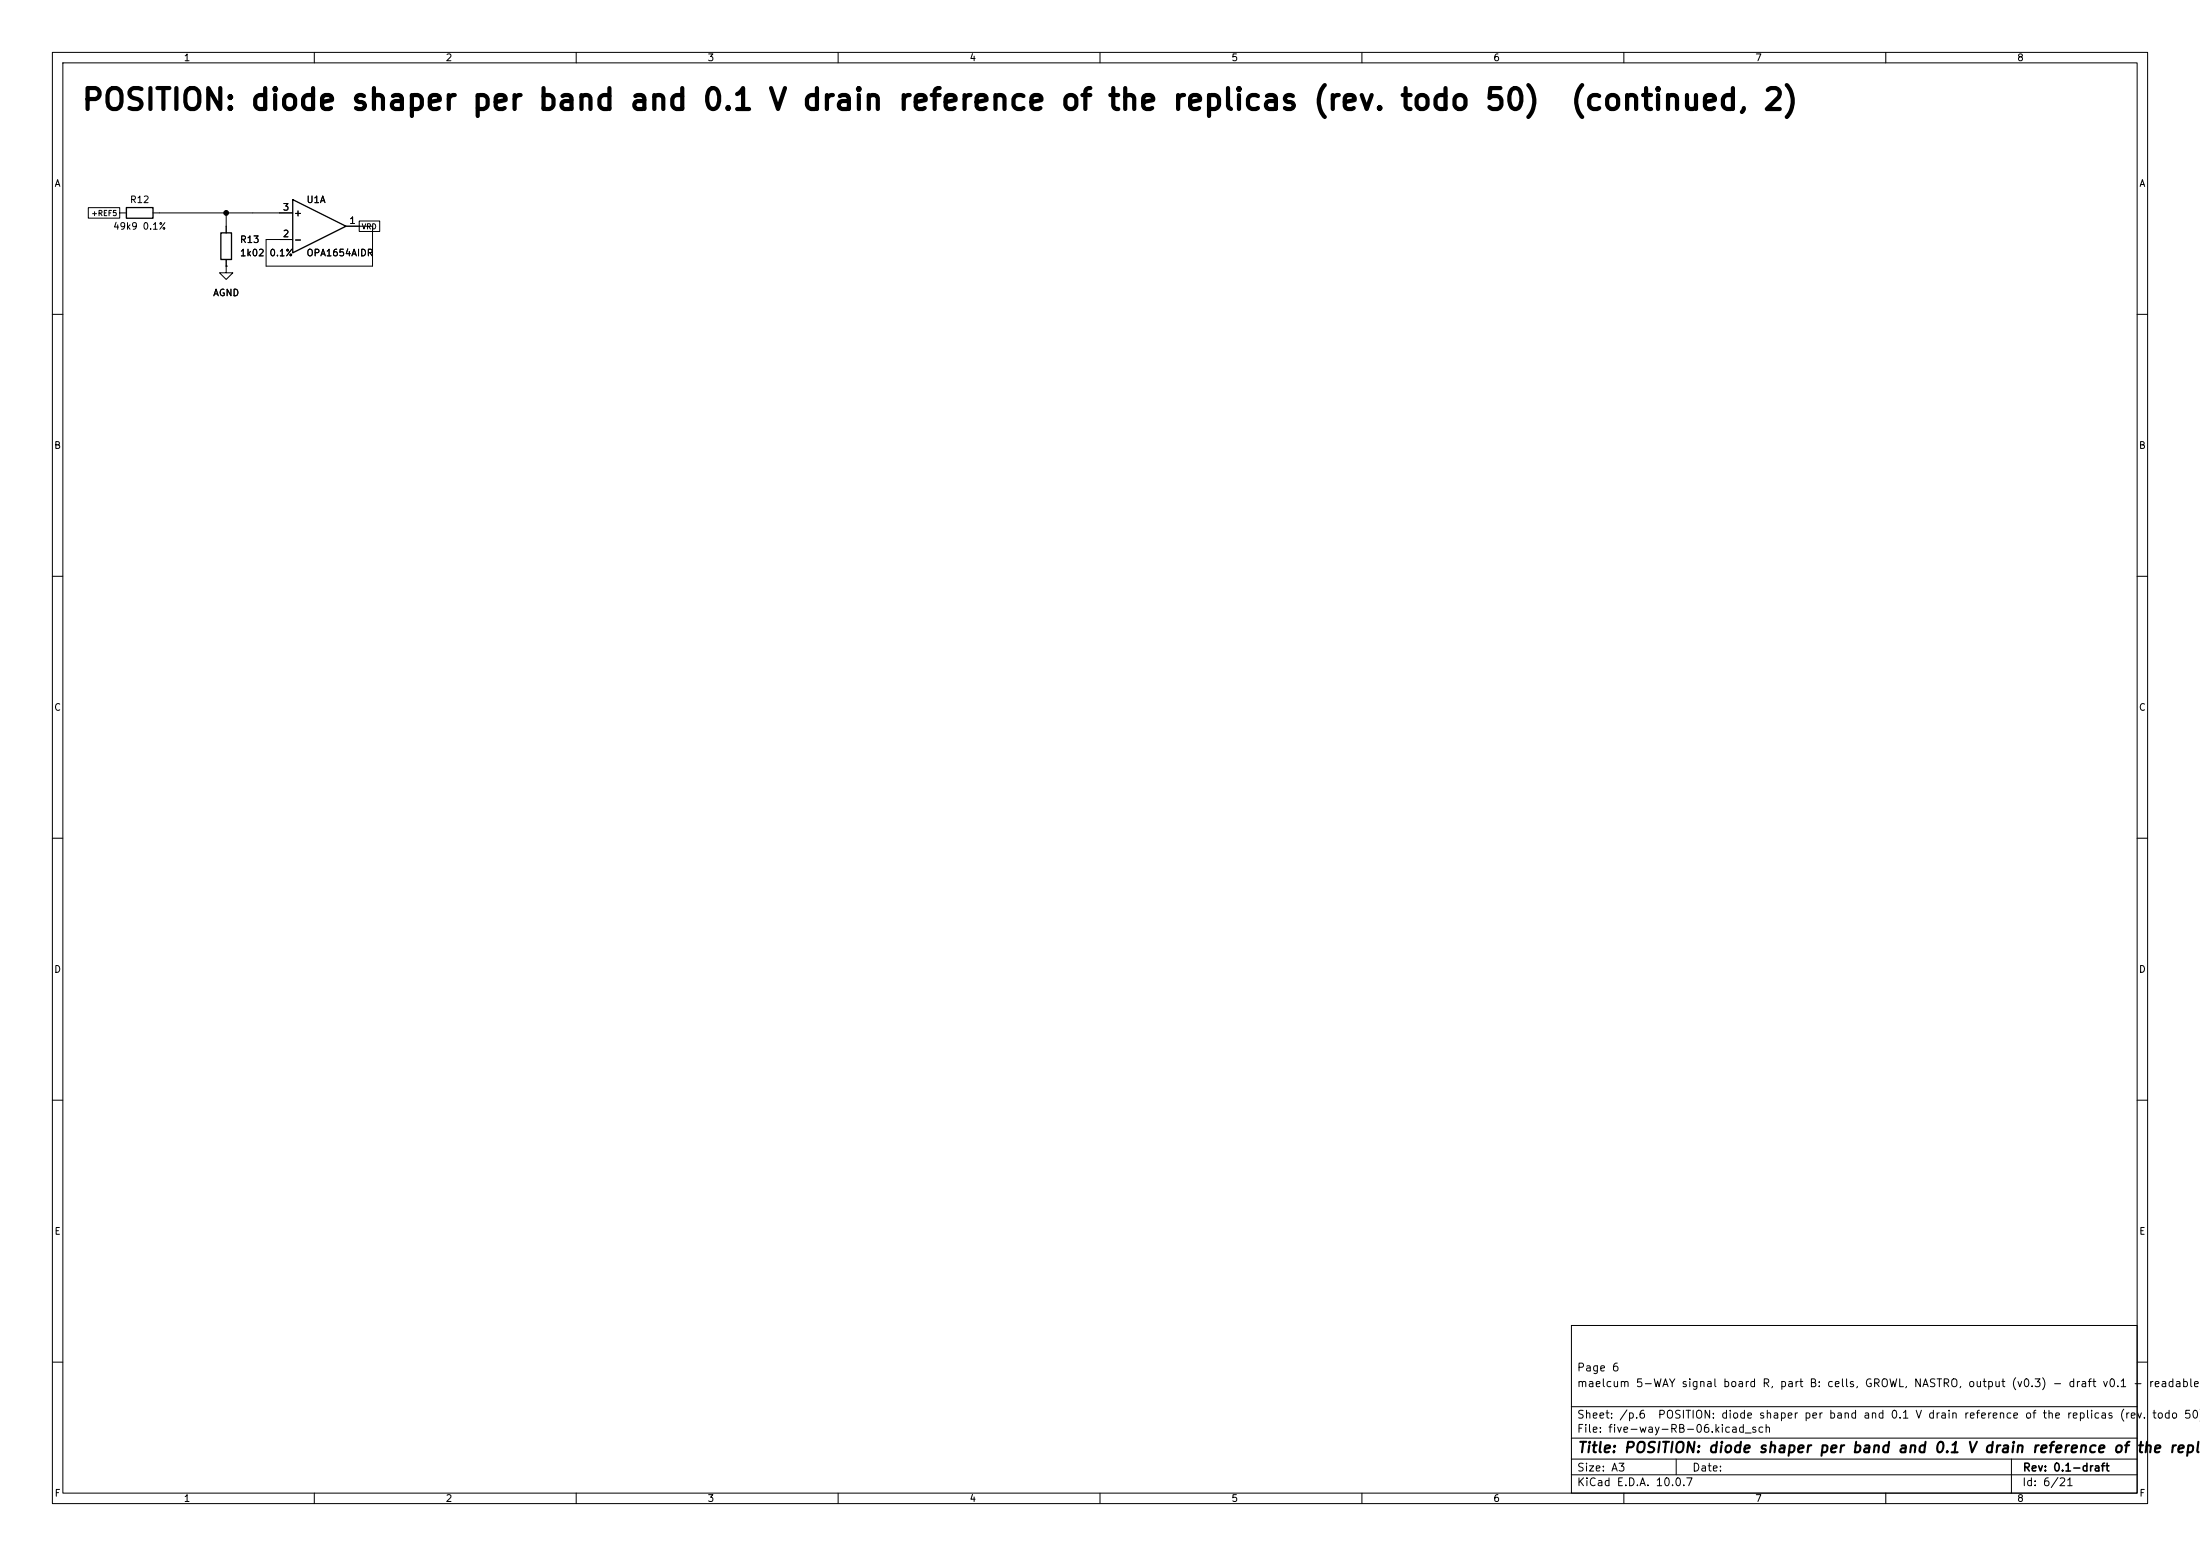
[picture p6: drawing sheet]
(kicad_sch
 (version 20260101)
 (generator "eeschema")
 (generator_version "10.0")
 (paper "A3")
 (title_block
  (title "POSITION: diode shaper per band and 0.1 V drain reference of the replicas (rev. todo 50)  (continued, 2)")
  (rev "0.1-draft")
  (comment 1 "maelcum 5-WAY signal board R, part B: cells, GROWL, NASTRO, output (v0.3) - draft v0.1 - readable schematic")
  (comment 2 "Page 6"))
 (lib_symbols
  (symbol
   "Amplifier_Operational:TL074"
   (pin_names
    (offset 0.127)) (exclude_from_sim no) (in_bom yes) (on_board yes)
   (in_pos_files yes)
   (duplicate_pin_numbers_are_jumpers no)
   (property
    "Reference"
    "U" (at 0 5.08 0) (show_name no) (do_not_autoplace no) (effects (font (size 1.27 1.27)) (justify left)))
   (property
    "Value"
    "TL074" (at 0 -5.08 0) (show_name no) (do_not_autoplace no) (effects (font (size 1.27 1.27)) (justify left)))
   (property
    "Footprint"
    "" (at -1.27 2.54 0) (show_name no) (do_not_autoplace no) (hide yes) (effects (font (size 1.27 1.27))))
   (property
    "Datasheet"
    "http://www.ti.com/lit/ds/symlink/tl071.pdf" (at 1.27 5.08 0) (show_name no) (do_not_autoplace no) (hide yes) (effects (font (size 1.27 1.27))))
   (property
    "Description"
    "Quad Low-Noise JFET-Input Operational Amplifiers, DIP-14/SOIC-14" (at 0 0 0) (show_name no) (do_not_autoplace no) (hide yes) (effects (font (size 1.27 1.27))))
   (property
    "ki_locked"
    "" (at 0 0 0) (show_name no) (do_not_autoplace no) (effects (font (size 1.27 1.27))))
   (property
    "ki_keywords"
    "quad opamp" (at 0 0 0) (show_name no) (do_not_autoplace no) (hide yes) (effects (font (size 1.27 1.27))))
   (property
    "ki_fp_filters"
    "SOIC*3.9x8.7mm*P1.27mm* DIP*W7.62mm* TSSOP*4.4x5mm*P0.65mm* SSOP*5.3x6.2mm*P0.65mm* MSOP*3x3mm*P0.5mm*" (at 0 0 0) (show_name no) (do_not_autoplace no) (hide yes) (effects (font (size 1.27 1.27))))
   (symbol
    "TL074_1_1"
    (polyline (pts (xy -5.08 5.08) (xy 5.08 0) (xy -5.08 -5.08) (xy -5.08 5.08)) (stroke (width 0.254) (type default)) (fill (type background)))
    (pin
    output
    line (at 7.62 0 180) (length 2.54) (name
    "" (effects (font (size 1.27 1.27)))) (number
    "1" (effects (font (size 1.27 1.27)))))
    (pin
    input
    line (at -7.62 -2.54 0) (length 2.54) (name
    "-" (effects (font (size 1.27 1.27)))) (number
    "2" (effects (font (size 1.27 1.27)))))
    (pin
    input
    line (at -7.62 2.54 0) (length 2.54) (name
    "+" (effects (font (size 1.27 1.27)))) (number
    "3" (effects (font (size 1.27 1.27))))))
   (symbol
    "TL074_2_1"
    (polyline (pts (xy -5.08 5.08) (xy 5.08 0) (xy -5.08 -5.08) (xy -5.08 5.08)) (stroke (width 0.254) (type default)) (fill (type background)))
    (pin
    input
    line (at -7.62 2.54 0) (length 2.54) (name
    "+" (effects (font (size 1.27 1.27)))) (number
    "5" (effects (font (size 1.27 1.27)))))
    (pin
    input
    line (at -7.62 -2.54 0) (length 2.54) (name
    "-" (effects (font (size 1.27 1.27)))) (number
    "6" (effects (font (size 1.27 1.27)))))
    (pin
    output
    line (at 7.62 0 180) (length 2.54) (name
    "" (effects (font (size 1.27 1.27)))) (number
    "7" (effects (font (size 1.27 1.27))))))
   (symbol
    "TL074_3_1"
    (polyline (pts (xy -5.08 5.08) (xy 5.08 0) (xy -5.08 -5.08) (xy -5.08 5.08)) (stroke (width 0.254) (type default)) (fill (type background)))
    (pin
    output
    line (at 7.62 0 180) (length 2.54) (name
    "" (effects (font (size 1.27 1.27)))) (number
    "8" (effects (font (size 1.27 1.27)))))
    (pin
    input
    line (at -7.62 -2.54 0) (length 2.54) (name
    "-" (effects (font (size 1.27 1.27)))) (number
    "9" (effects (font (size 1.27 1.27)))))
    (pin
    input
    line (at -7.62 2.54 0) (length 2.54) (name
    "+" (effects (font (size 1.27 1.27)))) (number
    "10" (effects (font (size 1.27 1.27))))))
   (symbol
    "TL074_4_1"
    (polyline (pts (xy -5.08 5.08) (xy 5.08 0) (xy -5.08 -5.08) (xy -5.08 5.08)) (stroke (width 0.254) (type default)) (fill (type background)))
    (pin
    input
    line (at -7.62 2.54 0) (length 2.54) (name
    "+" (effects (font (size 1.27 1.27)))) (number
    "12" (effects (font (size 1.27 1.27)))))
    (pin
    input
    line (at -7.62 -2.54 0) (length 2.54) (name
    "-" (effects (font (size 1.27 1.27)))) (number
    "13" (effects (font (size 1.27 1.27)))))
    (pin
    output
    line (at 7.62 0 180) (length 2.54) (name
    "" (effects (font (size 1.27 1.27)))) (number
    "14" (effects (font (size 1.27 1.27))))))
   (symbol
    "TL074_5_1"
    (pin
    power_in
    line (at -2.54 7.62 270) (length 3.81) (name
    "V+" (effects (font (size 1.27 1.27)))) (number
    "4" (effects (font (size 1.27 1.27)))))
    (pin
    power_in
    line (at -2.54 -7.62 90) (length 3.81) (name
    "V-" (effects (font (size 1.27 1.27)))) (number
    "11" (effects (font (size 1.27 1.27))))))
   (embedded_fonts no))
  (symbol
   "Device:R"
   (pin_numbers (hide yes))
   (pin_names
    (offset 0)) (exclude_from_sim no) (in_bom yes) (on_board yes)
   (in_pos_files yes)
   (duplicate_pin_numbers_are_jumpers no)
   (property
    "Reference"
    "R" (at 2.032 0 90) (show_name no) (do_not_autoplace no) (effects (font (size 1.27 1.27))))
   (property
    "Value"
    "R" (at 0 0 90) (show_name no) (do_not_autoplace no) (effects (font (size 1.27 1.27))))
   (property
    "Footprint"
    "" (at -1.778 0 90) (show_name no) (do_not_autoplace no) (hide yes) (effects (font (size 1.27 1.27))))
   (property
    "Datasheet"
    "" (at 0 0 0) (show_name no) (do_not_autoplace no) (hide yes) (effects (font (size 1.27 1.27))))
   (property
    "Description"
    "Resistor" (at 0 0 0) (show_name no) (do_not_autoplace no) (hide yes) (effects (font (size 1.27 1.27))))
   (property
    "ki_keywords"
    "R res resistor" (at 0 0 0) (show_name no) (do_not_autoplace no) (hide yes) (effects (font (size 1.27 1.27))))
   (property
    "ki_fp_filters"
    "R_*" (at 0 0 0) (show_name no) (do_not_autoplace no) (hide yes) (effects (font (size 1.27 1.27))))
   (symbol
    "R_0_1"
    (rectangle (start -1.016 -2.54) (end 1.016 2.54) (stroke (width 0.254) (type default)) (fill (type none))))
   (symbol
    "R_1_1"
    (pin
    passive
    line (at 0 3.81 270) (length 1.27) (name
    "" (effects (font (size 1.27 1.27)))) (number
    "1" (effects (font (size 1.27 1.27)))))
    (pin
    passive
    line (at 0 -3.81 90) (length 1.27) (name
    "" (effects (font (size 1.27 1.27)))) (number
    "2" (effects (font (size 1.27 1.27))))))
   (embedded_fonts no))
  (symbol
   "power:GND"
   (power global)
   (pin_numbers (hide yes))
   (pin_names
    (offset 0) (hide yes)) (exclude_from_sim no) (in_bom yes) (on_board yes)
   (in_pos_files yes)
   (duplicate_pin_numbers_are_jumpers no)
   (property
    "Reference"
    "#PWR" (at 0 -6.35 0) (show_name no) (do_not_autoplace no) (hide yes) (effects (font (size 1.27 1.27))))
   (property
    "Value"
    "GND" (at 0 -3.81 0) (show_name no) (do_not_autoplace no) (effects (font (size 1.27 1.27))))
   (property
    "Footprint"
    "" (at 0 0 0) (show_name no) (do_not_autoplace no) (hide yes) (effects (font (size 1.27 1.27))))
   (property
    "Datasheet"
    "" (at 0 0 0) (show_name no) (do_not_autoplace no) (hide yes) (effects (font (size 1.27 1.27))))
   (property
    "Description"
    "Power symbol creates a global label with name \"GND\" , ground" (at 0 0 0) (show_name no) (do_not_autoplace no) (hide yes) (effects (font (size 1.27 1.27))))
   (property
    "ki_keywords"
    "global power" (at 0 0 0) (show_name no) (do_not_autoplace no) (hide yes) (effects (font (size 1.27 1.27))))
   (symbol
    "GND_0_1"
    (polyline (pts (xy 0 0) (xy 0 -1.27) (xy 1.27 -1.27) (xy 0 -2.54) (xy -1.27 -1.27) (xy 0 -1.27)) (stroke (width 0) (type default)) (fill (type none))))
   (symbol
    "GND_1_1"
    (pin
    power_in
    line (at 0 0 270) (length 0) (name
    "" (effects (font (size 1.27 1.27)))) (number
    "1" (effects (font (size 1.27 1.27))))))
   (embedded_fonts no)))
 (text
  "POSITION: diode shaper per band and 0.1 V drain reference of the replicas (rev. todo 50)  (continued, 2)"
  (exclude_from_sim no)
  (at 15.24 21.59 0)
  (effects (font (size 4 4)
    (bold yes)) (justify left bottom)))
 (symbol
  (lib_id "Amplifier_Operational:TL074")
  (at 60.96 43.18 0)
  (unit 1)
  (body_style 1)
  (exclude_from_sim no)
  (in_bom yes)
  (on_board yes)
  (dnp no)
  (property
   "Reference"
   "U1" (at 58.42 38.1 0) (effects (font (size 1.27 1.27)) (justify left)))
  (property
   "Value"
   "OPA1654AIDR" (at 58.42 48.26 0) (effects (font (size 1.27 1.27)) (justify left)))
  (property
   "Footprint"
   "Package_SO:SOIC-14_3.9x8.7mm_P1.27mm" (at 60.96 43.18 0) (effects (font (size 1.27 1.27)) (justify left) (hide yes)))
  (property
   "Datasheet"
   "" (at 60.96 43.18 0) (effects (font (size 1.27 1.27)) (justify left) (hide yes)))
  (property
   "Nota"
   "buffer del pot POSITION, shaper, riferimento di drain" (at 60.96 43.18 0) (effects (font (size 1.27 1.27)) (justify left) (hide yes)))
  (pin
   "1")
  (pin
   "2")
  (pin
   "3")
  (instances (project
    "five-way-RB" (path
    "/74eec17d-0336-58c3-ae1a-7bcce88e46b9/edf28589-da1d-50bb-96f1-bf6a45976897" (reference "U1") (unit 1)))))
 (wire
  (pts (xy 53.34 40.64) (xy 48.26 40.64))
  (stroke (width 0) (type default)))
 (symbol
  (lib_id "Device:R")
  (at 43.18 46.99 0)
  (unit 1)
  (body_style 1)
  (exclude_from_sim no)
  (in_bom yes)
  (on_board yes)
  (dnp no)
  (property
   "Reference"
   "R13" (at 45.72 45.72 0) (effects (font (size 1.27 1.27)) (justify left)))
  (property
   "Value"
   "1k02 0.1%" (at 45.72 48.26 0) (effects (font (size 1.27 1.27)) (justify left)))
  (property
   "Footprint"
   "Resistor_SMD:R_0805_2012Metric" (at 43.18 46.99 0) (effects (font (size 1.27 1.27)) (justify left) (hide yes)))
  (property
   "Datasheet"
   "" (at 43.18 46.99 0) (effects (font (size 1.27 1.27)) (justify left) (hide yes)))
  (pin
   "1")
  (pin
   "2")
  (instances (project
    "five-way-RB" (path
    "/74eec17d-0336-58c3-ae1a-7bcce88e46b9/edf28589-da1d-50bb-96f1-bf6a45976897" (reference "R13") (unit 1)))))
 (symbol
  (lib_id "Device:R")
  (at 26.67 40.64 90)
  (unit 1)
  (body_style 1)
  (exclude_from_sim no)
  (in_bom yes)
  (on_board yes)
  (dnp no)
  (property
   "Reference"
   "R12" (at 26.67 38.1 90) (effects (font (size 1.27 1.27))))
  (property
   "Value"
   "49k9 0.1%" (at 26.67 43.18 90) (effects (font (size 1.27 1.27))))
  (property
   "Footprint"
   "Resistor_SMD:R_0805_2012Metric" (at 26.67 40.64 0) (effects (font (size 1.27 1.27)) (justify left) (hide yes)))
  (property
   "Datasheet"
   "" (at 26.67 40.64 0) (effects (font (size 1.27 1.27)) (justify left) (hide yes)))
  (property
   "Nota"
   "Vds dei replica: 5 x 1,02/50,92 = 0,1002 V" (at 26.67 40.64 0) (effects (font (size 1.27 1.27)) (justify left) (hide yes)))
  (pin
   "1")
  (pin
   "2")
  (instances (project
    "five-way-RB" (path
    "/74eec17d-0336-58c3-ae1a-7bcce88e46b9/edf28589-da1d-50bb-96f1-bf6a45976897" (reference "R12") (unit 1)))))
 (wire
  (pts (xy 48.26 40.64) (xy 43.18 40.64))
  (stroke (width 0) (type default)))
 (wire
  (pts (xy 43.18 40.64) (xy 43.18 43.18))
  (stroke (width 0) (type default)))
 (wire
  (pts (xy 43.18 40.64) (xy 30.48 40.64))
  (stroke (width 0) (type default)))
 (junction
  (at 43.18 40.64)
  (diameter 0)
  (color 0 0 0 0))
 (symbol
  (lib_id "power:GND")
  (at 43.18 50.8 0)
  (unit 1)
  (body_style 1)
  (exclude_from_sim no)
  (in_bom yes)
  (on_board yes)
  (dnp no)
  (property
   "Reference"
   "#PWR001" (at 43.18 50.8 0) (effects (font (size 1.27 1.27)) (justify left) (hide yes)))
  (property
   "Value"
   "AGND" (at 43.18 55.88 0) (effects (font (size 1.27 1.27))))
  (property
   "Footprint"
   "" (at 43.18 50.8 0) (effects (font (size 1.27 1.27)) (justify left) (hide yes)))
  (property
   "Datasheet"
   "" (at 43.18 50.8 0) (effects (font (size 1.27 1.27)) (justify left) (hide yes)))
  (pin
   "1")
  (instances (project
    "five-way-RB" (path
    "/74eec17d-0336-58c3-ae1a-7bcce88e46b9/edf28589-da1d-50bb-96f1-bf6a45976897" (reference "#PWR001") (unit 1)))))
 (wire
  (pts (xy 53.34 45.72) (xy 50.8 45.72))
  (stroke (width 0) (type default)))
 (wire
  (pts (xy 50.8 50.8) (xy 50.8 45.72))
  (stroke (width 0) (type default)))
 (wire
  (pts (xy 50.8 50.8) (xy 71.12 50.8))
  (stroke (width 0) (type default)))
 (wire
  (pts (xy 71.12 50.8) (xy 71.12 43.18))
  (stroke (width 0) (type default)))
 (wire
  (pts (xy 71.12 43.18) (xy 68.58 43.18))
  (stroke (width 0) (type default)))
 (global_label
  "VRD"
  (shape passive)
  (at 68.58 43.18 0)
  (fields_autoplaced yes)
  (effects (font (size 1 1)) (justify left)))
 (global_label
  "+REF5"
  (shape passive)
  (at 22.86 40.64 180)
  (fields_autoplaced yes)
  (effects (font (size 1 1)) (justify right))))
